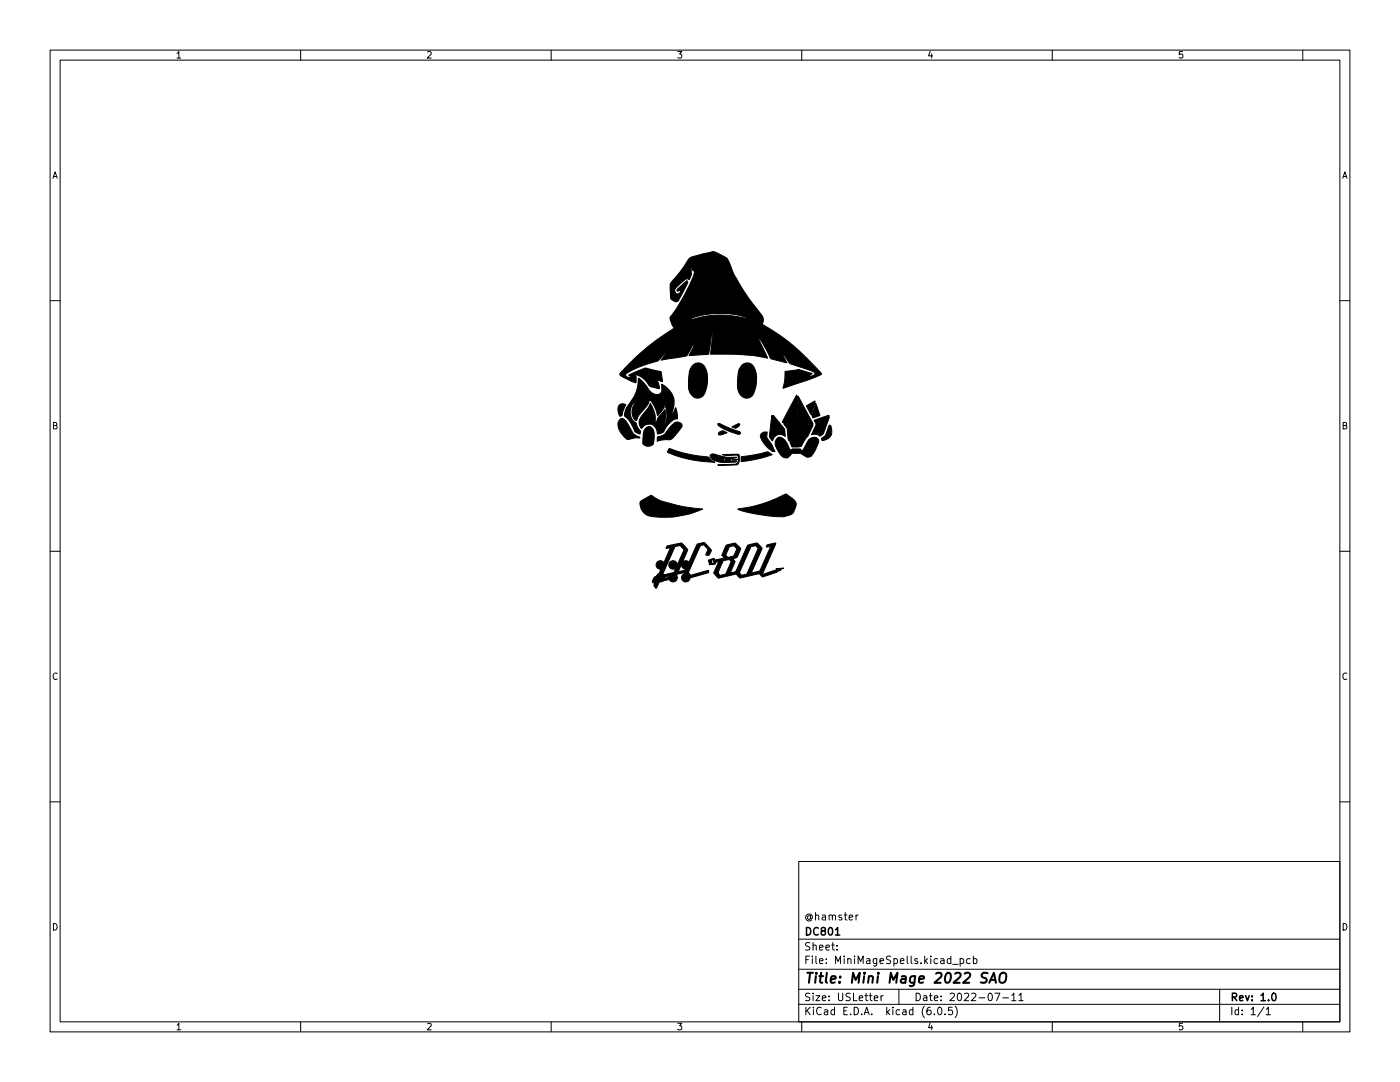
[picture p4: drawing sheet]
<svg xmlns="http://www.w3.org/2000/svg" width="279mm" height="216mm" viewBox="0 0 279 216" stroke-linecap="round" stroke-linejoin="round" font-family="sans-serif">
<g fill="none" stroke="#000" stroke-width=".2">
<path d="M10 10h259.4v195.9h-259.4zM12 12h255.4v191.9h-255.4zM60 10v2M110 10v2M160 10v2M210 10v2M260 10v2M10 60h2M267.4 60h2M10 110h2M267.4 110h2M10 160h2"/>
<path d="M267.4 160h2M159.4 171.9h108v32h-108zM159.4 197.4h108M159.4 193.4h108M159.4 187.4h108M167 189.4v.2M167 188.7v.1M170.8 182.6v1M171.3 182.6l-.5 .3M174.5 199.2l.7-.2-.1-.3h-.4l-.2 .2v.7h.6M175.8 198.7v1M176.3 198.7l-.5 .3"/>
<path d="M179.4 197.4v3M190.1 192.4h1.2M191.6 191.4l.4-.1 .3 .3-.1 .6h-.6M191.6 191.3v1.5M193.6 191.4l-.4-.1-.3 .3 .1 .6h.6M194.3 191.4l.4-.1 .3 .3-.2 .6h-.5M194.3 190.8v1.5M198.5 198.2h1l-.6 1.5M200.1 199.1h1.2M201.9 198.6l.4-.4v1.5M201.9 199.7h.9M203.3 198.6l.5-.4v1.5"/>
<path d="M203.3 199.7h.9M243.4 197.4v6.5M60 203.9v2M110 203.9v2M159.4 200.4h108M160 203.9v2M186.5 202.3v.2M187.3 201h.2a.8 .8 0 0 1 .5 .7 .8 .8 0 0 1-.5 .8 1 1 0 0 1-.2-1.5zM188.6 202.3v.2M190 201h-.7v.7l.2-.2 .5 .1 .1 .2-.1 .5-.2 .2-.5-.2M190.6 200.8a1.72 1.72 0 0 1 0 2.2M210 203.9v2"/>
<path d="M252.3 200.9l-1.3 1.9M252.7 201.4l.4-.4v1.5M252.7 202.5h.8M260 203.9v2"/>
</g>
<path d="M166.7 186.6h.9M254 198.2h.2a.8 .8 0 0 1 .5 .7 .8 .8 0 0 1-.5 .8 1 1 0 0 1-.2-1.5z" fill="none" stroke="#000" stroke-width=".3"/>
<path d="M197.1 194.2a.85 .85 0 0 0-1.1 .1 .45 .45 0 0 0 .2 .8l.6 .1a.51 .51 0 0 1 .1 .6 .51 .51 0 0 1-.4 .3l-.8-.1M197.4 196.1l1-2 .4 2M197.7 195.5h.9M199.6 194.4a.69 .69 0 0 1 1.2 0 1.47 1.47 0 0 1-.6 1.7l-.6-.1a1.5 1.5 0 0 1 0-1.6z" fill="none" stroke="#000" stroke-width=".4"/>
<g fill="#000" stroke="#000" stroke-width=".2">
<path d="M127.4 75.5l1.5 1.4a2.61 2.61 0 0 0 2.4 1.8 1.08 1.08 0 0 0 .8-1.5l-.1-.5h.2a4.2 4.2 0 0 1 1.8 5.9v.1l.4-.3 .4-1 .3 1 .1 1.2a3.8 3.8 0 0 0-2.8 2.6l-1 .4h-.2v-.2a1.69 1.69 0 0 0-1.2-1.7 1.69 1.69 0 0 0-2 .8 2.01 2.01 0 0 1 .4-2.9l.9-1.2 .5-.9 .2 .4a5.2 5.2 0 0 1 .7 3.5l.3-.2 .4-.9 1.3-1.5a4.5 4.5 0 0 1-.5 3.3 3.6 3.6 0 0 0 .6-3.9v-.9l-.2 .2a3.7 3.7 0 0 1-1.4 2.4 6.6 6.6 0 0 0-1.5-3.2 8.3 8.3 0 0 1-2.2 3.2l-.5 1a2.25 2.25 0 0 1-.6-2.9l.6-1.1a2.78 2.78 0 0 0 0 4.6l.5 1.2a.55 .55 0 0 1 .1 .9 1.31 1.31 0 0 1-1-.8l-.9-1.7-1-1a5.4 5.4 0 0 1 1.5-3.5 7.4 7.4 0 0 0 1.2-4.1zM137.6 51.6l.6-.4 3-.7a2.36 2.36 0 0 1 2.7 .3 2.52 2.52 0 0 1 1.9 2.1l.6 1.8 1.6 2.7 1.7 2.5 1.9 2.4a1.82 1.82 0 0 1 .5 2.4 44.8 44.8 0 0 1 11.9 10l-2.1 .9-5.6 1.9 .3-1.8 .1-1.6 2.7-.4 2.7 .8-.8 .7 .8-.2a.48 .48 0 0 0 .5-.5 .48 .48 0 0 0-.5-.4l-3.4-1.2a1.82 1.82 0 0 1-1.7-1.3l-.8-1 .8 1.8-2.3-.6a.91 .91 0 0 1-1.1-.6 11 11 0 0 0-2.2-3.7l1.8 4-2.7-.5-2.4-.2-6.3-.1 .3-3.1-.1-1.6-.6 4.7-3.9 .2 .6-1a1.65 1.65 0 0 0 .4-1.4l-1.4 2.5-5.2 .9 1.2-1.8-1.7 1.8a23.2 23.2 0 0 0-6.4 2.6l-.2 .2a.71 .71 0 0 0 .4 .6 .71 .71 0 0 0 .7 0l-.4-.4 1.5-.8a3.4 3.4 0 0 1 2.2-.6l1.7 .5a.95 .95 0 0 1 1.1 .4l.2 1.7-1-.3v.2a2.05 2.05 0 0 1 .3 1.6l-1.3-.3a1.44 1.44 0 0 1-1.1-1.1 3.7 3.7 0 0 0-2.2-1.4v1.6l-2.1-.9a1.34 1.34 0 0 1-1.1-.9l2.4-2.5a48.2 48.2 0 0 1 8.4-6.6l-.7-1.6h3.8a18.8 18.8 0 0 1 8.1-.9l4.4 .8a16.6 16.6 0 0 0-12.3-.1l-.3 .2h-3.7l-.1-.6a31.1 31.1 0 0 0 4.9-9l-.1-.2-.2-.1-.3-.8-.1 .6a2.32 2.32 0 0 1-.3 2l-.4-.2a6.6 6.6 0 0 0-2.5 2.2 .63 .63 0 0 0 .4 .8 .63 .63 0 0 0 .8-.6l-.7 .1a.34 .34 0 0 1-.1-.3 .34 .34 0 0 1 .3-.3l1.6-1.4h.2l.1 .3-.6 1.2-1.4 2.5-.2 .1a1.27 1.27 0 0 1-1.3-.8v-1.4a2.11 2.11 0 0 1 .8-2.4l1.6-2zM138.4 72.8a1.66 1.66 0 0 1 2.6 1.3 6.4 6.4 0 0 1-.7 4.9 1.76 1.76 0 0 1-1.9 .2 1.76 1.76 0 0 1-1-1.7v-1.9a3.6 3.6 0 0 1 1-2.8zM148.1 72.8a1.62 1.62 0 0 1 2.7 1.1 6 6 0 0 1-.9 5.2 1.66 1.66 0 0 1-2.6-1.1l-.1-.9v-1.6a3.4 3.4 0 0 1 .9-2.7zM159 78.8l.3 6v-5.7l3 5.5-2.2 .4 2.2-.2-1.1 2.3-.4 .4a1.3 1.3 0 0 1-1.1 1l-.7 .2 1.1-.1a.59 .59 0 0 1-.9 .6h-1.2l-.3-1 1.2 .2a.38 .38 0 0 0 .3-.6l.2-2.2-.4 2.6-1-.1a.74 .74 0 0 1-.8-1v-.6a2.24 2.24 0 0 0-.8-1.9l2.4 .3-2.7-.6zM123.7 83.7l.5-.2a6.3 6.3 0 0 1 2.1 2.9l.3 .3 1.1 .5-.1 .2h-1a1.77 1.77 0 0 1-1.6 .2 4 4 0 0 1-1.6-3.4zM123.6 80.8a.8 .8 0 0 1 1.3 0l-.5 1-.2 1.1-.4 .2a2.03 2.03 0 0 1-.2-2.3zM128.9 85.4l.1-.1a.88 .88 0 0 1 .9-.1 .88 .88 0 0 1 .6 .8v1.8a1.17 1.17 0 0 1-.9 1.2 1.17 1.17 0 0 1-1.3-.7 5.5 5.5 0 0 1 .6-2.9zM127.9 100l.6-.4a2.59 2.59 0 0 1 1.6-.7 15.2 15.2 0 0 0 6.3 2.2l3.8 .5-2.3 .9-1.2 .2-2.5 .5h-2.4a4.7 4.7 0 0 1-3-.6 2.3 2.3 0 0 1-.9-2.6zM133.5 89.5a27.6 27.6 0 0 0 7.7 1.7l1.4 1a22.4 22.4 0 0 1-9.4-2zM131.2 87.2l.3-.1a2.05 2.05 0 0 0 1.4-.7l.9-1.3a1.43 1.43 0 0 1 2.2-.6l.1 .3a7.4 7.4 0 0 1-2.4 2.9l-1.3 .1-1.2 .3zM141.8 90.8a1.38 1.38 0 0 1 1.5 0 9.6 9.6 0 0 0 3.7 .5l-.3 .1a.64 .64 0 0 0-.9 .5l.3 .1h.9a.3 .3 0 0 1-.5 .2 6.5 6.5 0 0 1-4.3-.6h2.2a.21 .21 0 0 0 .3 .3 .21 .21 0 0 0 .1-.4 .21 .21 0 0 0-.4 .1h-2.2a.73 .73 0 0 1-.4-.8z"/>
<path d="M143.3 84.5h.2l3.8 1.5a.37 .37 0 0 1 .4 .6 .37 .37 0 0 1-.6 0 10.8 10.8 0 0 1-3.8-1.8zM143.4 86.3a1.12 1.12 0 0 1 1.7 .1 2.03 2.03 0 0 1-1.7 .3zM146.2 91.7h1.1l-1 .2zM144.2 90.7l2.7-.1a.44 .44 0 0 1 .6 .1 .44 .44 0 0 1 0 .5 1.22 1.22 0 0 1-.6 1.6l-3.3 .1-.3-.1 2.8-.1a1.1 1.1 0 0 0 1.2-.6 1.1 1.1 0 0 0-.2-1.3h-.4a5.2 5.2 0 0 1-2.5-.1zM146.1 85.2l.2-.2a1.44 1.44 0 0 1 1.3-.4 .89 .89 0 0 1-.6 .8 .89 .89 0 0 1-.9-.2zM151.9 86.6a1.04 1.04 0 0 1 1.2-.4v.1a1.58 1.58 0 0 0 .5 1.8l.5 .7 .6 1.3a1.35 1.35 0 0 1-1.4-.7 3.4 3.4 0 0 1-1.5-2.6zM147.9 91.1l2.4-.3 2.5-.6a1.28 1.28 0 0 1 1.3 .5l-.4 .2a24.8 24.8 0 0 1-5.8 1.2zM154 82.9l.6 3-.3-3 2.3 2.8-1 .7 1-.5 .1 1.2a1.55 1.55 0 0 0-2.6 .9l-.5-.8 .9-.3-.9 .1zM155.2 87.4a1.52 1.52 0 0 1 1.8 1l.6 1.2a.29 .29 0 0 0 .2 .2 .29 .29 0 0 0 .3-.2h1.6a.34 .34 0 0 0 .4 .3 .34 .34 0 0 0 .3-.4l.1-.1a3.3 3.3 0 0 1 1.6-2.1 .9 .9 0 0 1 1.1 .2 .9 .9 0 0 1 0 1.2l-.5 1.1a1.87 1.87 0 0 1-1.6 1.4l-.4-.1a2.73 2.73 0 0 0-2.7-.6 1.25 1.25 0 0 1-1.7 .7 3.7 3.7 0 0 1-1.6-3.2zM147.3 101.6v-.1a26.2 26.2 0 0 0 9.5-2.9l.4 .2a2.76 2.76 0 0 1 1.7 1.9 2.3 2.3 0 0 1-1.3 2.1 10.2 10.2 0 0 1-5.3 0 14.5 14.5 0 0 1-5.1-1.2zM160.9 81l1.8-1-.8 2.8zM162.8 80.5l.8 2.4-1.4 .5a4 4 0 0 1 .4-2.3z"/>
<path d="M162.5 83.9l3-1.1-1.6 2.5 1.6-2.1-1.1 3.3-.5-.5a.56 .56 0 0 1 .3 .6 .56 .56 0 0 1-.5 .4h-.1a1.74 1.74 0 0 0-1.6-.3l.7-1.6 .6 .3a.59 .59 0 0 1-.5-.9zM165.5 84.9a.33 .33 0 0 1 .4 .4 1.83 1.83 0 0 1-1.9 2.5l-.1-.3a2.08 2.08 0 0 0 1.3-1.8zM133.1 109l2.1-.5a.9 .9 0 0 1 1.4 .4l.7 .8-1.9 4.4 1.4-.3 1.3-3a5.4 5.4 0 0 1 1.2-2.3l1.3-.2 .9 .9a.87 .87 0 0 1 .4 .9 .87 .87 0 0 1-.7 .7l-.3-.1 .4-1.1-.8-.9-.7 .2-2.2 4.9a.62 .62 0 0 0 .1 .8 .62 .62 0 0 0 .8 0l2.6-.7a.26 .26 0 0 1 .4 .1 .26 .26 0 0 1-.3 .3l-3.6 1-1-1h-.1a1.6 1.6 0 0 0-1.5 .5l-.3 .6-3.1 .7-.5 1.2a.43 .43 0 0 1-.6-.5l.2-.5h-.4l-.1-.5h.7l.1-.2h.8l2.4-.6 .1-.3-2.3 .6-.2 .3-.9-.1-.2 .3h-.5a1 1 0 0 1 1.1-.9l.1-.2 .8 .1 2.3-.6 2-4.5-.8-.9-1 .3-2.5 5.6h-.8l2.4-5.4-.7 .1a.24 .24 0 0 1-.2-.2 .24 .24 0 0 1 .2-.2zM141.4 111.7l.5-.1a.44 .44 0 0 1 .8 .1l.2 .2-.1 .3a.46 .46 0 0 1-.6 .5v-.1a.44 .44 0 0 1-.6 0 .44 .44 0 0 1-.1-.5l-.1-.2 .4 .1-.1 .1 .2 .2-.1 .2 .4-.1a.17 .17 0 0 0 .3 0 .17 .17 0 0 0-.1-.3v-.1a.18 .18 0 0 0 .1-.3 .18 .18 0 0 0-.3 0l-.6 .2h-.2zM141.8 111.9l.2 .5zM144.9 108.8l1.2-.3a.79 .79 0 0 1 1.2 .4l.5 .6-.7 1.7-.9 .3 .5 .6-1 2.2h1.9a.88 .88 0 0 0 .8 .5 .88 .88 0 0 0 .8-.6l2-4.5a.33 .33 0 0 0 .1-.3 .33 .33 0 0 0-.2-.3l-.3-.2-.9 .2-2.3 5.2h-1.6l.8-.2 2.1-4.6a1.03 1.03 0 0 1 1.1-.9l.4-.1a.86 .86 0 0 1 1.3 .4l.4 .6-2.2 4.8 1.7-.4 2.2-4.9-.8 .2v-.2a2.71 2.71 0 0 1 1.7-.7l.1 .2-2.6 5.9 .2 .2 2.5-.9v.3l.2 .2-2.2 .7a.78 .78 0 0 1-1.3-.4l-3.2 .7a.85 .85 0 0 1-1.3-.5l-.2-.2-2.9 .7a.81 .81 0 0 1-1.2-.5l-.3-.4h.8a.66 .66 0 0 0 1.1 .3l.4-.1 1.1-2.5-.4-.4-1.2 .3-1 2.4h-.8l.9-2.2-.5 .1 .1-.3-.2-.2 1.8-.3-.5-.6h.7l.5 .4 .3-.1a.93 .93 0 0 0 1.1-.9l.4-.7-.7-.6-.8 .2-.8 1.7h-.7zM154.9 113.5l1.5-.1-1.2 .6a.18 .18 0 0 1-.3 0 .18 .18 0 0 1 0-.2l.3-.1z"/>
<circle cx="131.8" cy="115.3" r=".85"/>
<circle cx="131.8" cy="112.7" r=".85"/>
<circle cx="134.3" cy="115.3" r=".85"/>
<circle cx="134.3" cy="112.7" r=".85"/>
<circle cx="136.9" cy="115.3" r=".85"/>
<circle cx="136.9" cy="112.7" r=".85"/>
</g>
<text font-size="2.8" x="160.4" y="196.2">Title: Mini Mage 2022 SAO</text>
<g font-size="2.1">
<text x="160.4" y="183.6">@hamster</text>
<text x="160.4" y="189.7">Sheet:</text>
<text x="160.4" y="186.7">DC801</text>
<text x="160.4" y="192.4">File: MiniMageSpells.kicad_pcb</text>
<text x="160.4" y="202.5">KiCad E.D.A. kicad (6.0.5)</text>
<text x="160.4" y="199.7">Size: USLetter</text>
<text x="182.4" y="199.7">Date: 2022-07-11</text>
<text x="245.4" y="199.7">Rev: 1.0</text>
<text x="245.4" y="202.5">Id: 1/1</text>
</g>
<g font-size="1.8">
<text x="35" y="11.6">1</text>
<text x="85" y="11.6">2</text>
<text x="135" y="11.6">3</text>
<text x="185" y="11.6">4</text>
<text x="235" y="11.6">5</text>
<text x="10.3" y="35.6">A</text>
<text x="267.7" y="35.6">A</text>
<text x="10.3" y="85.7">B</text>
<text x="267.7" y="85.7">B</text>
<text x="10.3" y="135.6">C</text>
<text x="267.7" y="135.6">C</text>
<text x="10.3" y="185.7">D</text>
<text x="267.7" y="185.7">D</text>
<text x="35" y="205.6">1</text>
<text x="85" y="205.6">2</text>
<text x="135" y="205.6">3</text>
<text x="185" y="205.6">4</text>
<text x="235" y="205.6">5</text>
</g>
</svg>
